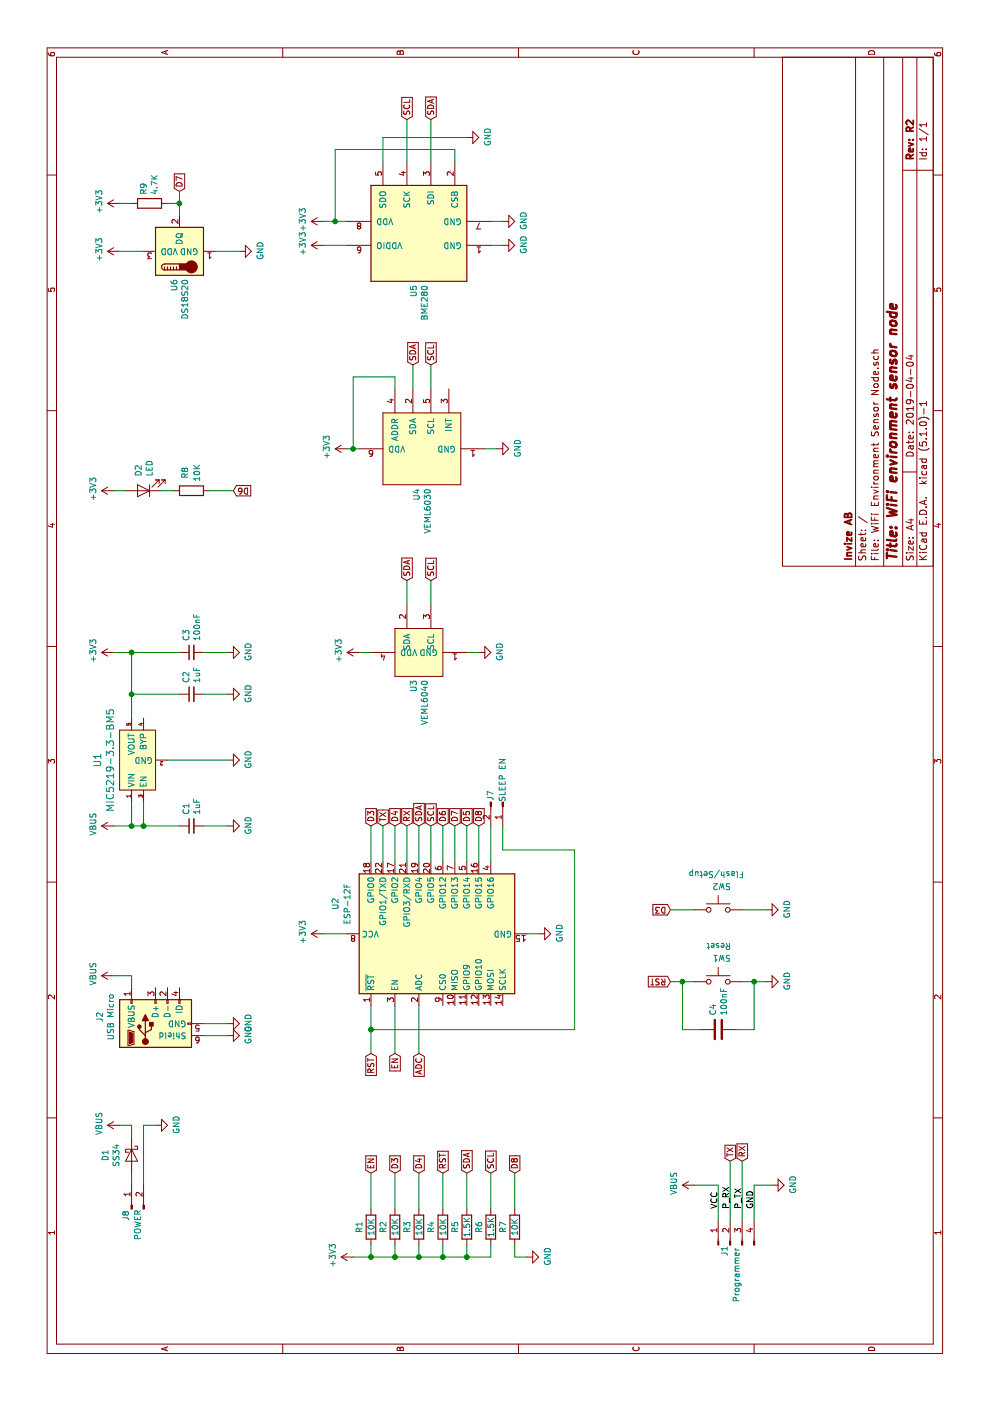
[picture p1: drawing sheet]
EESchema Schematic File Version 4
EELAYER 29 0
EELAYER END
$Descr A4 11693 8268
encoding utf-8
Sheet 1 1
Title "WiFi environment sensor node"
Date "2019-04-04"
Rev "R2"
Comp "Invize AB"
Comment1 ""
Comment2 ""
Comment3 ""
Comment4 ""
$EndDescr
$Comp
L Connector:Conn_01x04_Male J1
U 1 1
P 1300 6100
F 0 "J1" H 1250 6150 50  0000 C CNN
F 1 "Programmer" H 1050 6050 50  0000 C CNN
F 2 "Pin_Headers:Pin_Header_Straight_1x04_Pitch2.54mm" H 1300 6100 50  0001 C CNN
F 3 "~" H 1300 6100 50  0001 C CNN
	1    1300 6100
	1    0    0    -1  
$EndComp
$Comp
L power:GND #PWR0101
U 1 1
P 1800 6450
F 0 "#PWR0101" H 1800 6200 50  0001 C CNN
F 1 "GND" H 1805 6277 50  0000 C CNN
F 2 "" H 1800 6450 50  0001 C CNN
F 3 "" H 1800 6450 50  0001 C CNN
	1    1800 6450
	1    0    0    -1  
$EndComp
Wire Wire Line
	1500 6300 1800 6300
Wire Wire Line
	1800 6300 1800 6450
Wire Wire Line
	1800 5800 1800 6000
Wire Wire Line
	1800 6000 1500 6000
Text Label 1600 6000 0    50   ~ 0
VCC
Text Label 1600 6300 0    50   ~ 0
GND
Text GLabel 2000 6200 2    50   Input ~ 0
RX
Text GLabel 2000 6100 2    50   Input ~ 0
TX
Wire Wire Line
	1500 6100 2000 6100
Wire Wire Line
	1500 6200 2000 6200
Text Label 1600 6100 0    50   ~ 0
P_RX
Text Label 1600 6200 0    50   ~ 0
P_TX
Text GLabel 4800 3200 2    50   Input ~ 0
TX
Text GLabel 4800 3400 2    50   Input ~ 0
RX
Wire Wire Line
	4500 3400 4800 3400
Wire Wire Line
	4500 3200 4800 3200
$Comp
L power:GND #PWR0102
U 1 1
P 5350 1900
F 0 "#PWR0102" H 5350 1650 50  0001 C CNN
F 1 "GND" H 5355 1727 50  0000 C CNN
F 2 "" H 5350 1900 50  0001 C CNN
F 3 "" H 5350 1900 50  0001 C CNN
	1    5350 1900
	1    0    0    -1  
$EndComp
Wire Wire Line
	5350 1900 5350 1400
Wire Wire Line
	5700 1100 5900 1100
Wire Wire Line
	4800 950  4800 1100
Wire Wire Line
	4800 1100 5000 1100
$Comp
L power:+3V3 #PWR0104
U 1 1
P 6250 950
F 0 "#PWR0104" H 6250 800 50  0001 C CNN
F 1 "+3V3" H 6265 1123 50  0000 C CNN
F 2 "" H 6250 950 50  0001 C CNN
F 3 "" H 6250 950 50  0001 C CNN
	1    6250 950 
	1    0    0    -1  
$EndComp
Text GLabel 2900 3100 0    50   Input ~ 0
RST
Wire Wire Line
	2900 3100 3100 3100
Text GLabel 2900 3300 0    50   Input ~ 0
EN
Wire Wire Line
	2900 3300 3300 3300
Text GLabel 4800 3100 2    50   Input ~ 0
D3
Wire Wire Line
	4500 3100 4800 3100
Text GLabel 4800 3300 2    50   Input ~ 0
D4
Wire Wire Line
	4500 3300 4800 3300
$Comp
L power:+3V3 #PWR0105
U 1 1
P 1200 2950
F 0 "#PWR0105" H 1200 2800 50  0001 C CNN
F 1 "+3V3" H 1215 3123 50  0000 C CNN
F 2 "" H 1200 2950 50  0001 C CNN
F 3 "" H 1200 2950 50  0001 C CNN
	1    1200 2950
	1    0    0    -1  
$EndComp
$Comp
L Device:R R1
U 1 1
P 1450 3100
F 0 "R1" V 1350 3100 50  0000 C CNN
F 1 "10K" V 1450 3100 50  0000 C CNN
F 2 "Resistors_SMD:R_0805" V 1380 3100 50  0001 C CNN
F 3 "~" H 1450 3100 50  0001 C CNN
	1    1450 3100
	0    1    1    0   
$EndComp
$Comp
L Device:R R2
U 1 1
P 1450 3300
F 0 "R2" V 1350 3300 50  0000 C CNN
F 1 "10K" V 1450 3300 50  0000 C CNN
F 2 "Resistors_SMD:R_0805" V 1380 3300 50  0001 C CNN
F 3 "~" H 1450 3300 50  0001 C CNN
	1    1450 3300
	0    1    1    0   
$EndComp
$Comp
L Device:R R4
U 1 1
P 1450 3700
F 0 "R4" V 1350 3700 50  0000 C CNN
F 1 "10K" V 1450 3700 50  0000 C CNN
F 2 "Resistors_SMD:R_0805" V 1380 3700 50  0001 C CNN
F 3 "~" H 1450 3700 50  0001 C CNN
	1    1450 3700
	0    1    1    0   
$EndComp
Text GLabel 1900 3100 2    50   Input ~ 0
EN
Text GLabel 1900 3300 2    50   Input ~ 0
D3
Text GLabel 1900 3500 2    50   Input ~ 0
D4
Text GLabel 1900 3700 2    50   Input ~ 0
RST
Wire Wire Line
	1600 3500 1900 3500
Wire Wire Line
	1900 3300 1600 3300
Wire Wire Line
	1600 3100 1900 3100
Wire Wire Line
	1200 2950 1200 3100
Wire Wire Line
	1200 3700 1300 3700
Wire Wire Line
	1300 3500 1200 3500
Wire Wire Line
	1200 3300 1300 3300
Connection ~ 1200 3300
Wire Wire Line
	1200 3300 1200 3500
Wire Wire Line
	1300 3100 1200 3100
Connection ~ 1200 3100
Wire Wire Line
	1200 3100 1200 3300
$Comp
L Device:R R7
U 1 1
P 1450 4300
F 0 "R7" V 1350 4300 50  0000 C CNN
F 1 "10K" V 1450 4300 50  0000 C CNN
F 2 "Resistors_SMD:R_0805" V 1380 4300 50  0001 C CNN
F 3 "~" H 1450 4300 50  0001 C CNN
	1    1450 4300
	0    1    1    0   
$EndComp
$Comp
L power:GND #PWR0106
U 1 1
P 3900 4500
F 0 "#PWR0106" H 3900 4250 50  0001 C CNN
F 1 "GND" H 3905 4327 50  0000 C CNN
F 2 "" H 3900 4500 50  0001 C CNN
F 3 "" H 3900 4500 50  0001 C CNN
	1    3900 4500
	1    0    0    -1  
$EndComp
Text GLabel 1900 4300 2    50   Input ~ 0
D8
Wire Wire Line
	1600 4300 1900 4300
$Comp
L power:GND #PWR0108
U 1 1
P 1200 4400
F 0 "#PWR0108" H 1200 4150 50  0001 C CNN
F 1 "GND" H 1205 4227 50  0000 C CNN
F 2 "" H 1200 4400 50  0001 C CNN
F 3 "" H 1200 4400 50  0001 C CNN
	1    1200 4400
	1    0    0    -1  
$EndComp
Wire Wire Line
	1300 4300 1200 4300
Wire Wire Line
	1200 4300 1200 4400
Wire Wire Line
	3900 4500 3900 4400
$Comp
L power:+3V3 #PWR0109
U 1 1
P 3900 2700
F 0 "#PWR0109" H 3900 2550 50  0001 C CNN
F 1 "+3V3" H 3915 2873 50  0000 C CNN
F 2 "" H 3900 2700 50  0001 C CNN
F 3 "" H 3900 2700 50  0001 C CNN
	1    3900 2700
	1    0    0    -1  
$EndComp
Wire Wire Line
	3900 2700 3900 2900
Connection ~ 4800 1100
$Comp
L Device:C_Small C1
U 1 1
P 4800 1600
F 0 "C1" H 4892 1646 50  0000 L CNN
F 1 "1uF" H 4892 1555 50  0000 L CNN
F 2 "Capacitors_SMD:C_0805" H 4800 1600 50  0001 C CNN
F 3 "~" H 4800 1600 50  0001 C CNN
	1    4800 1600
	1    0    0    -1  
$EndComp
$Comp
L power:GND #PWR0111
U 1 1
P 4800 1900
F 0 "#PWR0111" H 4800 1650 50  0001 C CNN
F 1 "GND" H 4805 1727 50  0000 C CNN
F 2 "" H 4800 1900 50  0001 C CNN
F 3 "" H 4800 1900 50  0001 C CNN
	1    4800 1900
	1    0    0    -1  
$EndComp
Wire Wire Line
	4800 1900 4800 1700
$Comp
L Device:C_Small C2
U 1 1
P 5900 1600
F 0 "C2" H 5992 1646 50  0000 L CNN
F 1 "1uF" H 5992 1555 50  0000 L CNN
F 2 "Capacitors_SMD:C_0805" H 5900 1600 50  0001 C CNN
F 3 "~" H 5900 1600 50  0001 C CNN
	1    5900 1600
	1    0    0    -1  
$EndComp
Wire Wire Line
	5900 1100 5900 1500
Connection ~ 5900 1100
$Comp
L power:GND #PWR0112
U 1 1
P 5900 1900
F 0 "#PWR0112" H 5900 1650 50  0001 C CNN
F 1 "GND" H 5905 1727 50  0000 C CNN
F 2 "" H 5900 1900 50  0001 C CNN
F 3 "" H 5900 1900 50  0001 C CNN
	1    5900 1900
	1    0    0    -1  
$EndComp
Wire Wire Line
	5900 1700 5900 1900
$Comp
L Device:C_Small C3
U 1 1
P 6250 1600
F 0 "C3" H 6342 1646 50  0000 L CNN
F 1 "100nF" H 6342 1555 50  0000 L CNN
F 2 "Capacitors_SMD:C_0805" H 6250 1600 50  0001 C CNN
F 3 "~" H 6250 1600 50  0001 C CNN
	1    6250 1600
	1    0    0    -1  
$EndComp
$Comp
L power:GND #PWR0114
U 1 1
P 6250 1900
F 0 "#PWR0114" H 6250 1650 50  0001 C CNN
F 1 "GND" H 6255 1727 50  0000 C CNN
F 2 "" H 6250 1900 50  0001 C CNN
F 3 "" H 6250 1900 50  0001 C CNN
	1    6250 1900
	1    0    0    -1  
$EndComp
Wire Wire Line
	6250 1700 6250 1900
Wire Wire Line
	6250 1100 5900 1100
Wire Wire Line
	6250 1100 6250 1500
Connection ~ 6250 1100
Wire Wire Line
	6250 1100 6250 950 
Text GLabel 4800 4000 2    50   Input ~ 0
D8
Wire Wire Line
	4500 4000 4800 4000
Wire Wire Line
	3100 3100 3100 4800
Wire Wire Line
	3100 4800 4600 4800
Connection ~ 3100 3100
Wire Wire Line
	3100 3100 3300 3100
Text GLabel 4800 3600 2    50   Input ~ 0
SCL
Text GLabel 4800 3500 2    50   Input ~ 0
SDA
Wire Wire Line
	4500 3500 4800 3500
Wire Wire Line
	4800 3600 4500 3600
Connection ~ 1200 3500
$Comp
L Sensor_Temperature:DS18S20 U6
U 1 1
P 9600 1500
F 0 "U6" H 9370 1546 50  0000 R CNN
F 1 "DS18S20" H 9370 1455 50  0000 R CNN
F 2 "TO_SOT_Packages_THT:TO-92_Inline_Narrow_Oval" H 8600 1250 50  0001 C CNN
F 3 "http://datasheets.maximintegrated.com/en/ds/DS18S20.pdf" H 9450 1750 50  0001 C CNN
	1    9600 1500
	1    0    0    -1  
$EndComp
$Comp
L power:GND #PWR0121
U 1 1
P 9600 2000
F 0 "#PWR0121" H 9600 1750 50  0001 C CNN
F 1 "GND" H 9605 1827 50  0000 C CNN
F 2 "" H 9600 2000 50  0001 C CNN
F 3 "" H 9600 2000 50  0001 C CNN
	1    9600 2000
	1    0    0    -1  
$EndComp
Wire Wire Line
	9600 1800 9600 2000
$Comp
L power:+3V3 #PWR0122
U 1 1
P 9600 1000
F 0 "#PWR0122" H 9600 850 50  0001 C CNN
F 1 "+3V3" H 9615 1173 50  0000 C CNN
F 2 "" H 9600 1000 50  0001 C CNN
F 3 "" H 9600 1000 50  0001 C CNN
	1    9600 1000
	1    0    0    -1  
$EndComp
Wire Wire Line
	9600 1000 9600 1200
Text GLabel 4800 3700 2    50   Input ~ 0
D6
Wire Wire Line
	4500 3700 4800 3700
Text GLabel 10100 1500 2    50   Input ~ 0
D7
Wire Wire Line
	9900 1500 10000 1500
Text GLabel 4800 3800 2    50   Input ~ 0
D7
Text GLabel 4800 3900 2    50   Input ~ 0
D5
Wire Wire Line
	4500 3800 4800 3800
Wire Wire Line
	4800 3900 4500 3900
Text GLabel 2900 3500 0    50   Input ~ 0
ADC
Wire Wire Line
	2900 3500 3300 3500
$Comp
L power:VBUS #PWR0124
U 1 1
P 4800 950
F 0 "#PWR0124" H 4800 800 50  0001 C CNN
F 1 "VBUS" H 4815 1123 50  0000 C CNN
F 2 "" H 4800 950 50  0001 C CNN
F 3 "" H 4800 950 50  0001 C CNN
	1    4800 950 
	1    0    0    -1  
$EndComp
$Comp
L Connector:USB_B_Micro J2
U 1 1
P 3150 1300
F 0 "J2" H 3205 1767 50  0000 C CNN
F 1 "USB Micro" H 3205 1676 50  0000 C CNN
F 2 "Connectors_USB:USB_Micro-B_Molex_47346-0001" H 3300 1250 50  0001 C CNN
F 3 "~" H 3300 1250 50  0001 C CNN
	1    3150 1300
	1    0    0    -1  
$EndComp
$Comp
L power:VBUS #PWR0125
U 1 1
P 3550 950
F 0 "#PWR0125" H 3550 800 50  0001 C CNN
F 1 "VBUS" H 3565 1123 50  0000 C CNN
F 2 "" H 3550 950 50  0001 C CNN
F 3 "" H 3550 950 50  0001 C CNN
	1    3550 950 
	1    0    0    -1  
$EndComp
$Comp
L power:GND #PWR0126
U 1 1
P 3150 1900
F 0 "#PWR0126" H 3150 1650 50  0001 C CNN
F 1 "GND" H 3155 1727 50  0000 C CNN
F 2 "" H 3150 1900 50  0001 C CNN
F 3 "" H 3150 1900 50  0001 C CNN
	1    3150 1900
	1    0    0    -1  
$EndComp
$Comp
L power:GND #PWR0127
U 1 1
P 3050 1900
F 0 "#PWR0127" H 3050 1650 50  0001 C CNN
F 1 "GND" H 3055 1727 50  0000 C CNN
F 2 "" H 3050 1900 50  0001 C CNN
F 3 "" H 3050 1900 50  0001 C CNN
	1    3050 1900
	1    0    0    -1  
$EndComp
Wire Wire Line
	3050 1900 3050 1700
Wire Wire Line
	3150 1700 3150 1900
$Comp
L Device:R R9
U 1 1
P 10000 1250
F 0 "R9" H 9930 1204 50  0000 R CNN
F 1 "4.7K" H 9930 1295 50  0000 R CNN
F 2 "Resistors_SMD:R_0805" V 9930 1250 50  0001 C CNN
F 3 "~" H 10000 1250 50  0001 C CNN
	1    10000 1250
	-1   0    0    1   
$EndComp
Wire Wire Line
	10000 1400 10000 1500
Connection ~ 10000 1500
Wire Wire Line
	10000 1500 10100 1500
$Comp
L power:+3V3 #PWR0133
U 1 1
P 10000 1000
F 0 "#PWR0133" H 10000 850 50  0001 C CNN
F 1 "+3V3" H 10015 1173 50  0000 C CNN
F 2 "" H 10000 1000 50  0001 C CNN
F 3 "" H 10000 1000 50  0001 C CNN
	1    10000 1000
	1    0    0    -1  
$EndComp
Wire Wire Line
	10000 1000 10000 1100
Wire Wire Line
	3550 1100 3550 950 
Wire Wire Line
	4800 1100 4800 1200
$Comp
L Micrel:MIC5219-3.3-BM5 U1
U 1 1
P 5350 1250
F 0 "U1" H 5350 1687 60  0000 C CNN
F 1 "MIC5219-3.3-BM5" H 5350 1581 60  0000 C CNN
F 2 "TO_SOT_Packages_SMD:SOT-23-5" H 5350 1250 60  0001 C CNN
F 3 "" H 5350 1250 60  0000 C CNN
	1    5350 1250
	1    0    0    -1  
$EndComp
Wire Wire Line
	5000 1200 4800 1200
Connection ~ 4800 1200
Wire Wire Line
	4800 1200 4800 1500
$Comp
L Device:D_Schottky D1
U 1 1
P 2050 1100
F 0 "D1" H 2050 884 50  0000 C CNN
F 1 "SS34" H 2050 975 50  0000 C CNN
F 2 "Diodes_SMD:D_SMA" H 2050 1100 50  0001 C CNN
F 3 "~" H 2050 1100 50  0001 C CNN
	1    2050 1100
	-1   0    0    1   
$EndComp
$Comp
L Connector:Conn_01x02_Male J7
U 1 1
P 5000 4200
F 0 "J7" H 4900 4100 50  0000 L CNN
F 1 "SLEEP EN" H 5000 4200 50  0000 R CNN
F 2 "Pin_Headers:Pin_Header_Straight_1x02_Pitch2.54mm" H 5000 4200 50  0001 C CNN
F 3 "~" H 5000 4200 50  0001 C CNN
	1    5000 4200
	-1   0    0    1   
$EndComp
Wire Wire Line
	4500 4100 4800 4100
Wire Wire Line
	4800 4200 4600 4200
Wire Wire Line
	4600 4200 4600 4800
Wire Wire Line
	1200 3500 1200 3700
$Comp
L Connector:Conn_01x02_Male J8
U 1 1
P 1600 1100
F 0 "J8" H 1500 1150 50  0000 L CNN
F 1 "POWER" H 1600 1050 50  0000 R CNN
F 2 "Pin_Headers:Pin_Header_Straight_1x02_Pitch2.54mm" H 1600 1100 50  0001 C CNN
F 3 "~" H 1600 1100 50  0001 C CNN
	1    1600 1100
	1    0    0    -1  
$EndComp
$Comp
L power:GND #PWR02
U 1 1
P 2300 1300
F 0 "#PWR02" H 2300 1050 50  0001 C CNN
F 1 "GND" H 2305 1127 50  0000 C CNN
F 2 "" H 2300 1300 50  0001 C CNN
F 3 "" H 2300 1300 50  0001 C CNN
	1    2300 1300
	1    0    0    -1  
$EndComp
Wire Wire Line
	1800 1100 1900 1100
Wire Wire Line
	1800 1200 2300 1200
Wire Wire Line
	2300 1200 2300 1300
Wire Wire Line
	1600 3700 1900 3700
$Comp
L VEML60x0:VEML6040 U3
U 1 1
P 6250 3500
F 0 "U3" H 6022 3546 50  0000 R CNN
F 1 "VEML6040" H 6022 3455 50  0000 R CNN
F 2 "VEML60x0:OPLGA" H 6250 3500 24  0001 C CNN
F 3 "https://www.mouser.se/datasheet/2/427/veml6030-933511.pdf" H 6250 3500 24  0001 C CNN
	1    6250 3500
	1    0    0    -1  
$EndComp
$Comp
L VEML60x0:VEML6030 U4
U 1 1
P 7950 3550
F 0 "U4" H 7622 3621 50  0000 R CNN
F 1 "VEML6030" H 7622 3530 50  0000 R CNN
F 2 "VEML60x0:VEML6030" H 7950 3550 24  0001 C CNN
F 3 "" H 7950 3550 24  0001 C CNN
	1    7950 3550
	1    0    0    -1  
$EndComp
$Comp
L Sensor:BME280 U5
U 1 1
P 9750 3500
F 0 "U5" H 9321 3546 50  0000 R CNN
F 1 "BME280" H 9321 3455 50  0000 R CNN
F 2 "Housings_LGA:Bosch_LGA-8_2.5x2.5mm_Pitch0.65mm_ClockwisePinNumbering" H 9750 3300 50  0001 C CNN
F 3 "https://ae-bst.resource.bosch.com/media/_tech/media/datasheets/BST-BME280_DS001-11.pdf" H 9750 3300 50  0001 C CNN
	1    9750 3500
	1    0    0    -1  
$EndComp
Text GLabel 6850 3400 2    50   Input ~ 0
SDA
Text GLabel 6850 3600 2    50   Input ~ 0
SCL
Wire Wire Line
	6650 3400 6850 3400
Wire Wire Line
	6650 3600 6850 3600
$Comp
L power:+3V3 #PWR03
U 1 1
P 6250 3000
F 0 "#PWR03" H 6250 2850 50  0001 C CNN
F 1 "+3V3" H 6265 3173 50  0000 C CNN
F 2 "" H 6250 3000 50  0001 C CNN
F 3 "" H 6250 3000 50  0001 C CNN
	1    6250 3000
	1    0    0    -1  
$EndComp
$Comp
L power:GND #PWR04
U 1 1
P 6250 4000
F 0 "#PWR04" H 6250 3750 50  0001 C CNN
F 1 "GND" H 6255 3827 50  0000 C CNN
F 2 "" H 6250 4000 50  0001 C CNN
F 3 "" H 6250 4000 50  0001 C CNN
	1    6250 4000
	1    0    0    -1  
$EndComp
Wire Wire Line
	6250 3900 6250 4000
Wire Wire Line
	6250 3000 6250 3100
$Comp
L power:+3V3 #PWR05
U 1 1
P 7950 2900
F 0 "#PWR05" H 7950 2750 50  0001 C CNN
F 1 "+3V3" H 7965 3073 50  0000 C CNN
F 2 "" H 7950 2900 50  0001 C CNN
F 3 "" H 7950 2900 50  0001 C CNN
	1    7950 2900
	1    0    0    -1  
$EndComp
$Comp
L power:GND #PWR06
U 1 1
P 7950 4150
F 0 "#PWR06" H 7950 3900 50  0001 C CNN
F 1 "GND" H 7955 3977 50  0000 C CNN
F 2 "" H 7950 4150 50  0001 C CNN
F 3 "" H 7950 4150 50  0001 C CNN
	1    7950 4150
	1    0    0    -1  
$EndComp
Wire Wire Line
	7950 4050 7950 4150
Text GLabel 8650 3450 2    50   Input ~ 0
SDA
Text GLabel 8650 3600 2    50   Input ~ 0
SCL
Wire Wire Line
	8450 3450 8650 3450
Wire Wire Line
	8450 3600 8650 3600
$Comp
L Device:R R5
U 1 1
P 1450 3900
F 0 "R5" V 1350 3900 50  0000 C CNN
F 1 "1.5K" V 1450 3900 50  0000 C CNN
F 2 "Resistors_SMD:R_0805" V 1380 3900 50  0001 C CNN
F 3 "~" H 1450 3900 50  0001 C CNN
	1    1450 3900
	0    1    1    0   
$EndComp
$Comp
L Device:R R6
U 1 1
P 1450 4100
F 0 "R6" V 1350 4100 50  0000 C CNN
F 1 "1.5K" V 1450 4100 50  0000 C CNN
F 2 "Resistors_SMD:R_0805" V 1380 4100 50  0001 C CNN
F 3 "~" H 1450 4100 50  0001 C CNN
	1    1450 4100
	0    1    1    0   
$EndComp
Wire Wire Line
	1200 3700 1200 3900
Wire Wire Line
	1200 3900 1300 3900
Connection ~ 1200 3700
Wire Wire Line
	1200 3900 1200 4100
Wire Wire Line
	1200 4100 1300 4100
Connection ~ 1200 3900
Text GLabel 1900 3900 2    50   Input ~ 0
SDA
Text GLabel 1900 4100 2    50   Input ~ 0
SCL
Wire Wire Line
	1600 3900 1900 3900
Wire Wire Line
	1900 4100 1600 4100
Text GLabel 10700 3600 2    50   Input ~ 0
SDA
Text GLabel 10700 3400 2    50   Input ~ 0
SCL
Wire Wire Line
	10350 3400 10700 3400
Wire Wire Line
	10350 3600 10700 3600
Wire Wire Line
	7950 3000 7950 2950
Wire Wire Line
	8450 3300 8550 3300
Wire Wire Line
	8550 3300 8550 2950
Wire Wire Line
	8550 2950 7950 2950
Connection ~ 7950 2950
Wire Wire Line
	7950 2950 7950 2900
$Comp
L power:+3V3 #PWR07
U 1 1
P 9650 2700
F 0 "#PWR07" H 9650 2550 50  0001 C CNN
F 1 "+3V3" H 9665 2873 50  0000 C CNN
F 2 "" H 9650 2700 50  0001 C CNN
F 3 "" H 9650 2700 50  0001 C CNN
	1    9650 2700
	1    0    0    -1  
$EndComp
$Comp
L power:+3V3 #PWR09
U 1 1
P 9850 2700
F 0 "#PWR09" H 9850 2550 50  0001 C CNN
F 1 "+3V3" H 9865 2873 50  0000 C CNN
F 2 "" H 9850 2700 50  0001 C CNN
F 3 "" H 9850 2700 50  0001 C CNN
	1    9850 2700
	1    0    0    -1  
$EndComp
Wire Wire Line
	9650 2700 9650 2900
$Comp
L power:GND #PWR010
U 1 1
P 9850 4200
F 0 "#PWR010" H 9850 3950 50  0001 C CNN
F 1 "GND" H 9855 4027 50  0000 C CNN
F 2 "" H 9850 4200 50  0001 C CNN
F 3 "" H 9850 4200 50  0001 C CNN
	1    9850 4200
	1    0    0    -1  
$EndComp
$Comp
L power:GND #PWR08
U 1 1
P 9650 4200
F 0 "#PWR08" H 9650 3950 50  0001 C CNN
F 1 "GND" H 9655 4027 50  0000 C CNN
F 2 "" H 9650 4200 50  0001 C CNN
F 3 "" H 9650 4200 50  0001 C CNN
	1    9650 4200
	1    0    0    -1  
$EndComp
Wire Wire Line
	9650 4100 9650 4200
Wire Wire Line
	9850 4100 9850 4200
Wire Wire Line
	9850 2700 9850 2800
Wire Wire Line
	10350 3800 10450 3800
Wire Wire Line
	10450 3800 10450 2800
Wire Wire Line
	10450 2800 9850 2800
Connection ~ 9850 2800
Wire Wire Line
	9850 2800 9850 2900
$Comp
L power:GND #PWR011
U 1 1
P 10550 3900
F 0 "#PWR011" H 10550 3650 50  0001 C CNN
F 1 "GND" H 10555 3727 50  0000 C CNN
F 2 "" H 10550 3900 50  0001 C CNN
F 3 "" H 10550 3900 50  0001 C CNN
	1    10550 3900
	1    0    0    -1  
$EndComp
Wire Wire Line
	10550 3900 10550 3200
Wire Wire Line
	10550 3200 10350 3200
Wire Wire Line
	2300 1000 2300 1100
Wire Wire Line
	2300 1100 2200 1100
Wire Wire Line
	3450 1100 3550 1100
$Comp
L power:VBUS #PWR012
U 1 1
P 2300 1000
F 0 "#PWR012" H 2300 850 50  0001 C CNN
F 1 "VBUS" H 2315 1173 50  0000 C CNN
F 2 "" H 2300 1000 50  0001 C CNN
F 3 "" H 2300 1000 50  0001 C CNN
	1    2300 1000
	1    0    0    -1  
$EndComp
$Comp
L power:VBUS #PWR01
U 1 1
P 1800 5800
F 0 "#PWR01" H 1800 5650 50  0001 C CNN
F 1 "VBUS" H 1815 5973 50  0000 C CNN
F 2 "" H 1800 5800 50  0001 C CNN
F 3 "" H 1800 5800 50  0001 C CNN
	1    1800 5800
	1    0    0    -1  
$EndComp
Text GLabel 3500 5600 1    50   Input ~ 0
RST
Wire Wire Line
	3500 5600 3500 5700
$Comp
L power:GND #PWR013
U 1 1
P 3500 6400
F 0 "#PWR013" H 3500 6150 50  0001 C CNN
F 1 "GND" H 3505 6227 50  0000 C CNN
F 2 "" H 3500 6400 50  0001 C CNN
F 3 "" H 3500 6400 50  0001 C CNN
	1    3500 6400
	1    0    0    -1  
$EndComp
$Comp
L Device:C C4
U 1 1
P 3100 6000
F 0 "C4" H 3215 6046 50  0000 L CNN
F 1 "100nF" H 3215 5955 50  0000 L CNN
F 2 "Capacitors_SMD:C_0805" H 3138 5850 50  0001 C CNN
F 3 "~" H 3100 6000 50  0001 C CNN
	1    3100 6000
	1    0    0    -1  
$EndComp
Wire Wire Line
	3100 5850 3100 5700
Wire Wire Line
	3100 5700 3500 5700
Connection ~ 3500 5700
Wire Wire Line
	3500 5700 3500 5800
Wire Wire Line
	3100 6150 3100 6300
Wire Wire Line
	3100 6300 3500 6300
Wire Wire Line
	3500 6300 3500 6400
Wire Wire Line
	3500 6200 3500 6300
Connection ~ 3500 6300
Text GLabel 4100 5600 1    50   Input ~ 0
D3
$Comp
L power:GND #PWR014
U 1 1
P 4100 6400
F 0 "#PWR014" H 4100 6150 50  0001 C CNN
F 1 "GND" H 4105 6227 50  0000 C CNN
F 2 "" H 4100 6400 50  0001 C CNN
F 3 "" H 4100 6400 50  0001 C CNN
	1    4100 6400
	1    0    0    -1  
$EndComp
Wire Wire Line
	4100 5600 4100 5800
Wire Wire Line
	4100 6200 4100 6400
$Comp
L Switch:SW_Push SW1
U 1 1
P 3500 6000
F 0 "SW1" H 3450 6200 50  0000 L CNN
F 1 "Reset" H 3400 6300 50  0000 L CNN
F 2 "Buttons_Switches_SMD:SW_SPST_PTS645" H 3500 6200 50  0001 C CNN
F 3 "~" H 3500 6200 50  0001 C CNN
	1    3500 6000
	0    1    1    0   
$EndComp
$Comp
L Switch:SW_Push SW2
U 1 1
P 4100 6000
F 0 "SW2" H 4050 6200 50  0000 L CNN
F 1 "Flash/Setup" H 3850 6300 50  0000 L CNN
F 2 "Buttons_Switches_SMD:SW_SPST_PTS645" H 4100 6200 50  0001 C CNN
F 3 "~" H 4100 6200 50  0001 C CNN
	1    4100 6000
	0    1    1    0   
$EndComp
$Comp
L RF_Module:ESP-12F U2
U 1 1
P 3900 3700
F 0 "U2" H 4150 4600 50  0000 C CNN
F 1 "ESP-12F" H 4150 4500 50  0000 C CNN
F 2 "RF_Modules:ESP-12E" H 3900 3700 50  0001 C CNN
F 3 "http://wiki.ai-thinker.com/_media/esp8266/esp8266_series_modules_user_manual_v1.1.pdf" H 3550 3800 50  0001 C CNN
	1    3900 3700
	1    0    0    -1  
$EndComp
$Comp
L Device:R R3
U 1 1
P 1450 3500
F 0 "R3" V 1350 3500 50  0000 C CNN
F 1 "10K" V 1450 3500 50  0000 C CNN
F 2 "Resistors_SMD:R_0805" V 1380 3500 50  0001 C CNN
F 3 "~" H 1450 3500 50  0001 C CNN
	1    1450 3500
	0    1    1    0   
$EndComp
Text GLabel 7600 1950 3    50   Input ~ 0
D6
$Comp
L Device:LED D2
U 1 1
P 7600 1200
F 0 "D2" V 7639 1083 50  0000 R CNN
F 1 "LED" V 7548 1083 50  0000 R CNN
F 2 "LEDs:LED_0805" H 7600 1200 50  0001 C CNN
F 3 "~" H 7600 1200 50  0001 C CNN
	1    7600 1200
	0    -1   -1   0   
$EndComp
$Comp
L Device:R R8
U 1 1
P 7600 1600
F 0 "R8" H 7450 1550 50  0000 C CNN
F 1 "10K" H 7450 1650 50  0000 C CNN
F 2 "Resistors_SMD:R_0805" V 7530 1600 50  0001 C CNN
F 3 "~" H 7600 1600 50  0001 C CNN
	1    7600 1600
	-1   0    0    1   
$EndComp
Wire Wire Line
	7600 950  7600 1050
$Comp
L power:+3V3 #PWR015
U 1 1
P 7600 950
F 0 "#PWR015" H 7600 800 50  0001 C CNN
F 1 "+3V3" H 7615 1123 50  0000 C CNN
F 2 "" H 7600 950 50  0001 C CNN
F 3 "" H 7600 950 50  0001 C CNN
	1    7600 950 
	1    0    0    -1  
$EndComp
Wire Wire Line
	7600 1350 7600 1450
Wire Wire Line
	7600 1750 7600 1950
$EndSCHEMATC
